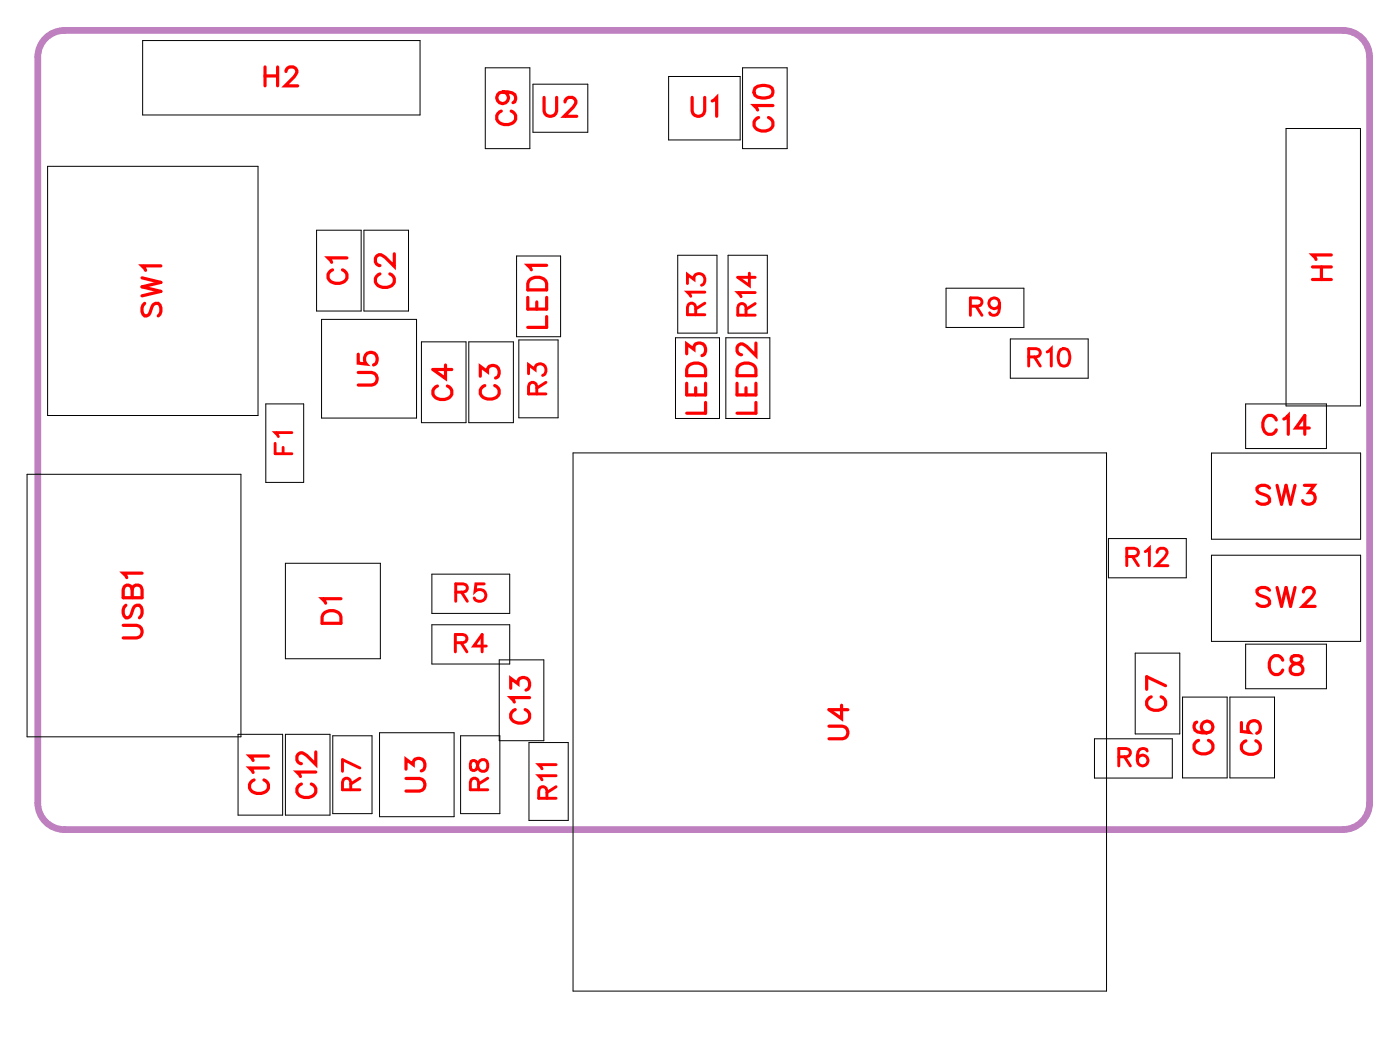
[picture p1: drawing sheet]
<svg xmlns="http://www.w3.org/2000/svg" width="53mm" height="39mm" viewBox="0 0 53 39" stroke-linecap="round" stroke-linejoin="round" font-family="sans-serif">
<path d="M1.7 1.4l.3-.2 .4-.1h48a1 1 0 0 1 1 1v28a1 1 0 0 1-1 1h-48a1 1 0 0 1-1-1v-28l.1-.3z" fill="none" stroke="#bf80bf" stroke-width=".25"/>
<g fill="none" stroke="#000" stroke-width=".04">
<path d="M1 17.8h8v9.9h-8zM1.8 6.2h7.9v9.4h-7.9zM5.4 1.5h10.4v2.8h-10.4zM10 15.2h1.4v2.9h-1.4zM11.9 8.6h1.7v3.1h-1.7zM12.1 12h3.5v3.7h-3.5zM13.7 8.6h1.6v3.1h-1.6zM15.8 12.8h1.7v3.1h-1.7zM17.6 12.8h1.7v3.1h-1.7zM18.2 2.5h1.7v3.1h-1.7zM19.4 9.6h1.6v3h-1.6zM19.5 12.8h1.5v2.9h-1.5z"/>
<path d="M20 3.2h2.1v1.8h-2.1zM21.5 17h20v20.2h-20zM25.1 2.9h2.7v2.4h-2.7zM25.4 12.7h1.6v3h-1.6zM25.4 9.6h1.5v2.9h-1.5zM27.2 12.7h1.7v3h-1.7zM27.3 9.6h1.5v2.9h-1.5zM27.9 2.5h1.7v3.1h-1.7zM35.5 10.8h2.9v1.5h-2.9zM37.9 12.7h3v1.5h-3zM45.5 17h5.6v3.2h-5.6zM46.8 15.2h3v1.6h-3z"/>
<path d="M48.3 4.8h2.8v10.4h-2.8zM8.9 27.6h1.7v3h-1.7zM10.7 21.1h3.6v3.6h-3.6zM10.7 27.6h1.7v3h-1.7zM12.5 27.6h1.5v2.9h-1.5zM14.2 27.5h2.8v3.2h-2.8zM16.2 21.6h2.9v1.4h-2.9zM16.2 23.5h2.9v1.4h-2.9zM17.3 27.6h1.5v2.9h-1.5zM18.7 24.8h1.7v3h-1.7zM19.9 27.9h1.4v2.9h-1.4zM41.1 27.7h2.9v1.5h-2.9z"/>
<path d="M41.6 20.2h2.9v1.5h-2.9zM42.6 24.5h1.7v3.1h-1.7zM44.4 26.2h1.7v3h-1.7zM45.5 20.8h5.6v3.3h-5.6zM46.2 26.2h1.6v3h-1.6zM46.8 24.2h3v1.7h-3z"/>
</g>
<g fill="none" stroke="#f00" stroke-width=".12">
<path d="M5.3 10.4l.7 .2-.7 .2 .7 .1-.7 .2M5.4 11.4l-.1 .2 .1 .3 .2-.1 .2-.4h.1l.1 .2-.1 .3M6 10h-.7l.2 .1M10 2.5v.7M10 2.9h.4M10.4 2.5v.7M10.7 2.7l.2-.2h.1l.1 .1-.1 .3-.3 .3h.5M12.5 10.1a.26 .26 0 0 0-.2 .3 .26 .26 0 0 0 .3 .2h.2a.26 .26 0 0 0 .2-.2 .26 .26 0 0 0-.1-.3M13 9.7h-.7l.2 .1M13.4 14h.6l.2 .2-.1 .2-.7 .1M13.4 13.3v.3l.4 .1a.25 .25 0 0 1-.1-.4 .25 .25 0 0 1 .4 0 .25 .25 0 0 1-.1 .4M14.3 10.3a.26 .26 0 0 0-.2 .3 .26 .26 0 0 0 .3 .2h.1a.26 .26 0 0 0 .3-.2 .26 .26 0 0 0-.2-.3"/>
<path d="M14.8 9.5v.5l-.3-.3-.3-.1-.1 .1v.1l.2 .2M16.4 14.5a.26 .26 0 0 0-.1 .3 .26 .26 0 0 0 .2 .2h.2a.26 .26 0 0 0 .3-.2 .26 .26 0 0 0-.2-.3M16.7 13.7v.5l-.4-.3h.7M18 14.1v-.3l.3 .2a.24 .24 0 0 1 .4-.2 .24 .24 0 0 1-.1 .4M18.2 14.5a.26 .26 0 0 0-.2 .3 .26 .26 0 0 0 .3 .2h.2a.26 .26 0 0 0 .2-.2 .26 .26 0 0 0-.1-.3M18.8 4.2a.26 .26 0 0 0-.2 .3 .26 .26 0 0 0 .3 .2h.2a.26 .26 0 0 0 .3-.2 .26 .26 0 0 0-.2-.3M18.9 3.4a.22 .22 0 0 1 .2 .3 .22 .22 0 0 1-.4 .1 .22 .22 0 0 1 .1-.3l.1-.1a.34 .34 0 0 1 .5 .3l-.1 .2M19.8 11.2v.4h.7v-.4M19.9 10.5l.2-.1 .3 .1 .1 .4h-.7zM20.2 11.3v.3M20.4 3.7v.5l.2 .2 .3-.1v-.6M20.5 10h-.7l.1 .1"/>
<path d="M20.5 11.9v.4h-.7M21.2 3.8l.1-.1h.2l.1 .1-.1 .2-.3 .4h.5M25.8 13.3v-.4l.3 .2a.24 .24 0 0 1 .3-.2 .24 .24 0 0 1 0 .4M25.8 14.4v.4h.7v-.4M25.9 13.7l.2-.1 .3 .1 .1 .4h-.7zM26 3.7v.5l.2 .2 .2-.1 .1-.6M26.1 14.6v.2M26.5 15.1v.4h-.7M26.7 3.8l.2-.1v.7M27.7 14.4v.4h.7v-.4M27.7 13.8a.39 .39 0 0 1 .7 .1v.2h-.7zM28 14.6v.2"/>
<path d="M28.3 3.3l.3-.1a.3 .3 0 0 1 .4 .3 .38 .38 0 0 1-.4 .2 .38 .38 0 0 1-.3-.3zM28.4 12.9v.4l-.4-.3-.2-.1-.1 .1v.2l.1 .1M28.4 15.1v.4h-.7M28.5 4.4a.26 .26 0 0 0-.2 .3 .26 .26 0 0 0 .3 .2h.1a.26 .26 0 0 0 .3-.2 .26 .26 0 0 0-.1-.3M29 4h-.7l.1 .1M47.7 18.3l-.2-.1-.3 .1 .1 .2 .4 .2v.1l-.2 .1-.3-.1M47.9 15.8a.26 .26 0 0 0-.3-.2 .26 .26 0 0 0-.2 .3v.1a.26 .26 0 0 0 .2 .3 .26 .26 0 0 0 .3-.2M47.9 18.2l.2 .7 .2-.7 .2 .7 .1-.7M48.2 15.7l.2-.1v.7M49 18.2h.3l-.2 .3a.24 .24 0 0 1 .2 .4 .24 .24 0 0 1-.4-.1M49.2 16.1h-.6l.4-.5v.7M49.3 10.5h.7"/>
<path d="M49.3 10h.7M49.6 10v.5M50 9.6h-.7l.1 .1M4.6 23.5h.5l.2 .2-.1 .2h-.6M4.7 22.7l-.1 .2 .1 .3 .2-.1 .2-.4h.1l.1 .2-.1 .3M5 22.1l-.1-.1h-.2l-.1 .4h.7v-.3l-.1-.1h-.2v.4M5.3 21.5h-.7l.2 .2M9.5 29.3a.26 .26 0 0 0-.1 .3 .26 .26 0 0 0 .2 .2h.2a.26 .26 0 0 0 .3-.2 .26 .26 0 0 0-.2-.3M10.1 28.8h-.7l.1 .2M10.1 28.4h-.7l.1 .1M11.3 29.4a.26 .26 0 0 0-.2 .3 .26 .26 0 0 0 .3 .2h.2a.26 .26 0 0 0 .3-.2 .26 .26 0 0 0-.2-.3M11.9 29h-.8l.2 .1"/>
<path d="M11.9 28.2v.5l-.4-.3-.2-.1-.2 .1v.1l.2 .2M12.2 23l.2-.1 .3 .1 .1 .4h-.7zM12.8 22.5h-.7l.1 .1M15.2 29.2h.6l.2 .2-.1 .3h-.7M15.2 28.9v-.4l.3 .2a.24 .24 0 0 1 .4-.2 .24 .24 0 0 1-.1 .4M19.2 25.8v-.3l.2 .2a.24 .24 0 0 1 .4-.2 .24 .24 0 0 1-.1 .4M19.3 26.6a.26 .26 0 0 0-.1 .3 .26 .26 0 0 0 .2 .2h.2a.26 .26 0 0 0 .3-.2 .26 .26 0 0 0-.2-.3M19.9 26.2h-.7l.1 .2M31.1 27.3h.5l.2 .2-.1 .2h-.6M31.6 26.5v.5l-.5-.4h.7M43.2 26.2a.26 .26 0 0 0-.2 .3 .26 .26 0 0 0 .3 .2h.2a.26 .26 0 0 0 .3-.2 .26 .26 0 0 0-.2-.3M43.8 25.7l-.7-.3v.5"/>
<path d="M44.9 27.1a.35 .35 0 0 0 .2 .5 .35 .35 0 0 0 .4-.3 .22 .22 0 0 0-.2-.2 .22 .22 0 0 0-.2 .2 .22 .22 0 0 0 .2 .2M45 27.8a.26 .26 0 0 0-.2 .3 .26 .26 0 0 0 .3 .2h.2a.26 .26 0 0 0 .2-.2 .26 .26 0 0 0-.1-.3M46.6 27.1v.4h.3a.25 .25 0 0 1 0-.4 .25 .25 0 0 1 .4 .1 .25 .25 0 0 1-.1 .3M46.8 27.8a.26 .26 0 0 0-.2 .3 .26 .26 0 0 0 .3 .2h.1a.26 .26 0 0 0 .3-.2 .26 .26 0 0 0-.2-.3M47.7 22.2l-.2-.1-.3 .1 .1 .1 .4 .3v.1l-.2 .1-.3-.1M47.9 22.1l.2 .7 .2-.7 .2 .7 .1-.7M48.2 24.8a.26 .26 0 0 0-.3-.2 .26 .26 0 0 0-.2 .3v.2a.26 .26 0 0 0 .2 .2 .26 .26 0 0 0 .3-.1M48.5 24.6v.2l.3 .1 .1 .2a.24 .24 0 0 1-.2 .2 .24 .24 0 0 1-.3-.2l.5-.3-.1-.2zM48.9 22.2l.2-.1h.1l.1 .1-.1 .2-.3 .4h.5"/>
</g>
<g fill="none" stroke="#f00" stroke-width=".11">
<path d="M10.3 16.6v.4h.7M10.6 16.8v.2M11 16.2h-.7l.2 .2M19.8 14v-.3l.3 .2a.22 .22 0 0 1 .3-.2 .22 .22 0 0 1 0 .4M20.2 14.8l-.1-.4h-.2l-.1 .4h.7M20.5 14.4l-.3 .2M25.8 10.6v-.3l.3 .2a.22 .22 0 0 1 .3-.2 .22 .22 0 0 1-.1 .4M26.1 11.8v-.4h-.2l-.1 .4h.7M26.5 11h-.7l.1 .1M26.5 11.4l-.4 .2M28 11.8v-.3l-.2-.1-.1 .4h.7M28.1 10.3v.4l-.4-.3h.7"/>
<path d="M28.4 11h-.7l.1 .1M28.4 11.4l-.4 .2M36.4 11.5h.4v-.3h-.4v.6M36.6 11.5l.3 .3M37.5 11.4a.2 .2 0 0 1-.3 .2 .2 .2 0 0 1 0-.3 .2 .2 0 0 1 .3 0v.1a.31 .31 0 0 1-.2 .4l-.1-.1M38.6 13.4h.4v-.3h-.4v.6M38.8 13.4l.3 .3M39.3 13.2l.2-.1v.6M39.8 13.1a.32 .32 0 0 1 .4 .3 .32 .32 0 0 1-.2 .3l-.2-.1-.1-.2zM13.2 29.6l-.1-.3-.2-.1v.4h.6M13.5 29.2l-.3 .2M13.5 28.8l-.6-.3v.5"/>
<path d="M17.1 24.1h.4v-.2l-.4-.1v.7M17.1 22.2h.4v-.2l-.4-.1v.7M17.3 24.1l.2 .4M17.3 22.2l.2 .4M17.7 28.6v.3h.1l.3-.4a.22 .22 0 0 1 .2 .2 .22 .22 0 0 1-.2 .3l-.2-.4zM18 29.6l-.1-.3-.2-.1v.4h.6M18.2 21.9h-.3l-.1 .3a.23 .23 0 0 1 .4 0 .23 .23 0 0 1-.1 .3 .23 .23 0 0 1-.3-.1M18.3 24.3h-.5l.3-.5v.7M18.3 29.2l-.3 .2M20.5 30v-.4h-.2l-.1 .4h.7M20.9 29.1h-.7l.1 .2M20.9 28.7h-.7l.1 .2"/>
<path d="M20.9 29.5l-.4 .3M42 28.4h.4v-.2l-.4-.1v.7M42.2 28.4l.2 .4M42.3 20.9h.4v-.3h-.4v.6M42.5 20.9l.2 .3M43 20.7l.2-.1v.6M43.1 28.2l-.1-.1a.32 .32 0 0 0-.3 .3 .32 .32 0 0 0 .2 .4 .2 .2 0 0 0 .2-.2 .2 .2 0 0 0-.2-.3 .2 .2 0 0 0-.2 .2M43.4 20.7l.2-.1 .2 .1-.4 .5h.4"/>
</g>
<g font-size="1.2" fill="#fff">
<text x="9.9" y="3.5">H2</text>
<text x="19.7" y="4.7" transform="rotate(-90 19.7 4.7)">C9</text>
<text x="20.4" y="4.7">U2</text>
<text x="25.9" y="4.7">U1</text>
<text x="29.3" y="5" transform="rotate(-90 29.3 5)">C10</text>
<text x="6.3" y="11.9" transform="rotate(-90 6.3 11.9)">SW1</text>
<text x="13.3" y="10.7" transform="rotate(-90 13.3 10.7)">C1</text>
<text x="15.1" y="10.8" transform="rotate(-90 15.1 10.8)">C2</text>
<text x="50.3" y="10.6" transform="rotate(-90 50.3 10.6)">H1</text>
<text x="14.5" y="14.5" transform="rotate(-90 14.5 14.5)">U5</text>
<text x="17.3" y="15.1" transform="rotate(-90 17.3 15.1)">C4</text>
<text x="19" y="15" transform="rotate(-90 19 15)">C3</text>
<text x="20.8" y="12.4" transform="rotate(-90 20.8 12.4)">LED1</text>
<text x="26.8" y="15.6" transform="rotate(-90 26.8 15.6)">LED3 R13</text>
<text x="28.7" y="15.6" transform="rotate(-90 28.7 15.6)">LED2 R14</text>
<text x="47.3" y="16.6">C14</text>
<text x="13.1" y="23.5" transform="rotate(-90 13.1 23.5)">D1</text>
<text x="47.1" y="23.1">SW2</text>
<text x="47.1" y="19.2">SW3</text>
<text x="5.6" y="24" transform="rotate(-90 5.6 24)">USB1</text>
<text x="10.4" y="29.8" transform="rotate(-90 10.4 29.8)">C11</text>
<text x="12.2" y="30" transform="rotate(-90 12.2 30)">C12</text>
<text x="16.2" y="29.8" transform="rotate(-90 16.2 29.8)">U3</text>
<text x="20.2" y="27.2" transform="rotate(-90 20.2 27.2)">C13</text>
<text x="32.1" y="27.8" transform="rotate(-90 32.1 27.8)">U4</text>
<text x="44.1" y="26.7" transform="rotate(-90 44.1 26.7)">C7</text>
<text x="45.8" y="28.4" transform="rotate(-90 45.8 28.4)">C6</text>
<text x="47.6" y="25.6">C8</text>
<text x="47.6" y="28.4" transform="rotate(-90 47.6 28.4)">C5</text>
</g>
<g font-size="1.1" fill="#fff">
<text x="11.2" y="17.1" transform="rotate(-90 11.2 17.1)">F1</text>
<text x="20.8" y="14.8" transform="rotate(-90 20.8 14.8)">R3</text>
<text x="36.4" y="12.1">R9</text>
<text x="38.6" y="14">R10</text>
<text x="17.1" y="22.8">R5</text>
<text x="42.2" y="21.5">R12</text>
<text x="13.8" y="29.7" transform="rotate(-90 13.8 29.7)">R7</text>
<text x="17" y="24.7">R4</text>
<text x="18.6" y="29.7" transform="rotate(-90 18.6 29.7)">R8</text>
<text x="41.9" y="29">R6</text>
<text x="21.1" y="30" transform="rotate(-90 21.1 30)">R11</text>
</g>
</svg>
